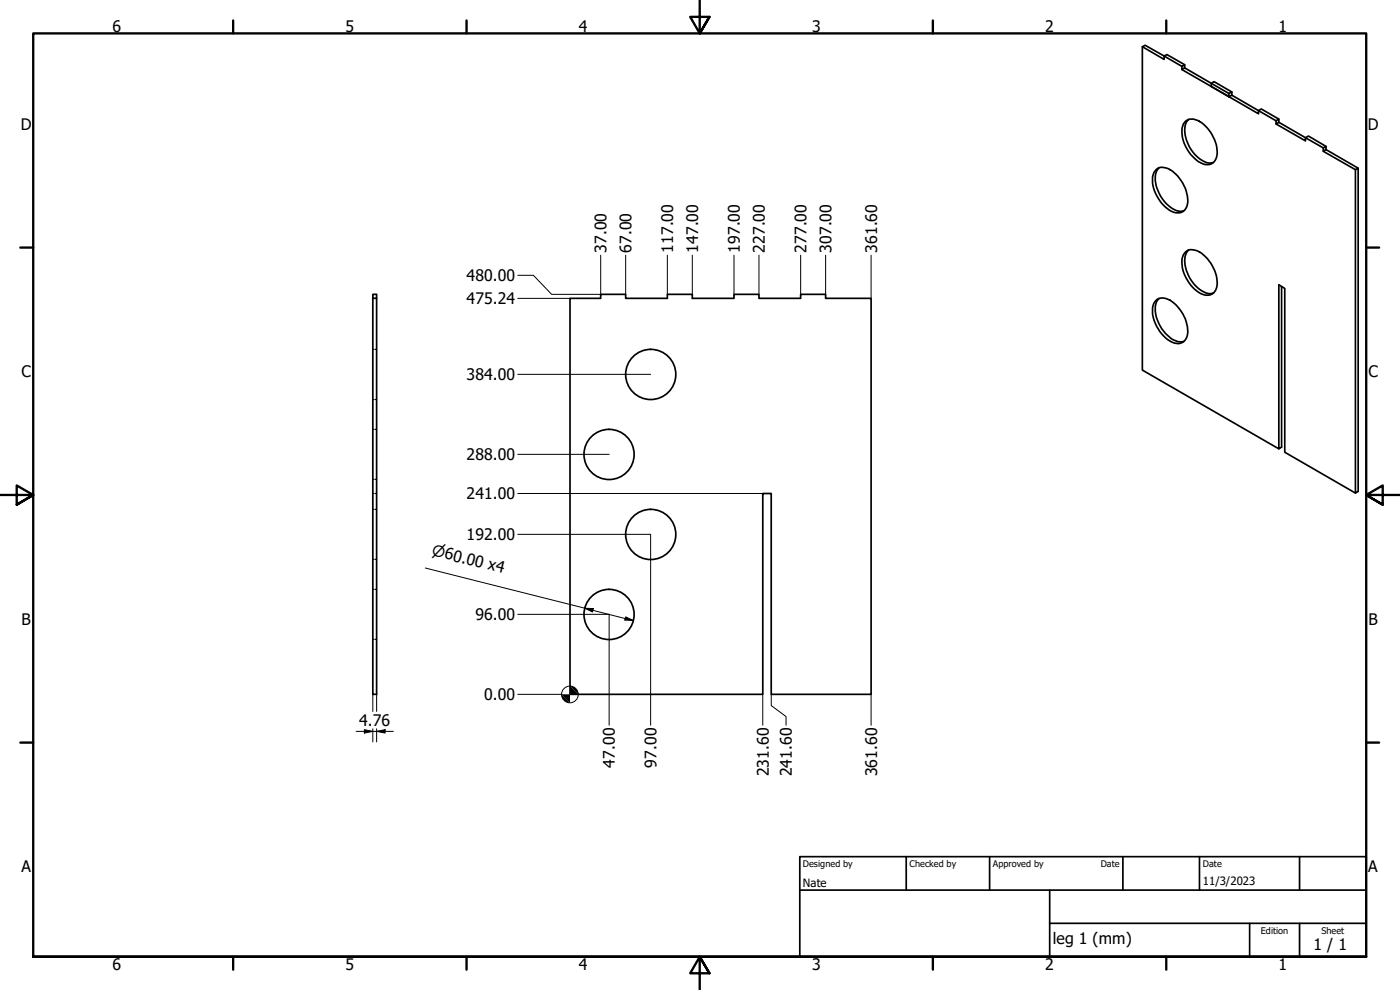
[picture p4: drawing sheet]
<svg xmlns="http://www.w3.org/2000/svg" width="420mm" height="297mm" viewBox="0 0 420 297" stroke-linecap="round" stroke-linejoin="round" font-family="sans-serif">
<!-- layer: Visible (ISO) -->
<g fill="none" stroke="#000" stroke-width=".51">
<path d="M342.8 14l6.6 3.8v-1l.8-.4 5.3 3M354.7 19.9v1l.8-.5 13.3 7.7 .9-.5v1M354.7 20.9l14.1 8.1M355.5 20.4v-1l-.8 .5-11-6.3-.9 .4v97l41 23.7M355.8 36.4a3.9 3.9 0 0 1 4.8 .4 11.4 11.4 0 0 1 4.5 10.3 3 3 0 0 1-4.8 1.7 10.8 10.8 0 0 1-5.3-11zM356.7 35.9a6.2 6.2 0 0 0-.3 6.8 9.4 9.4 0 0 0 6.8 6.2l1-.1M368.8 29l8.9 5.1v-.9l.8-.5 5.3 3M368.8 28.1v.9M369.7 27.6l-5.3-3.1-.9 .5v1l5.3 3 .9-.4M369.7 28.6l13.3 7.6 .8-.5v1M383 36.2v1l.8-.5 13.3 7.7 .9-.5v1M383 37.2l8.8 5.1v-1l.9-.5 5.3 3.1"/>
<path d="M347 50.9a3.7 3.7 0 0 1 4.8 .4 11.4 11.4 0 0 1 4.5 10.3 3 3 0 0 1-4.8 1.8 11.4 11.4 0 0 1-5.6-10.6l.4-1.1zM347.9 50.3a5.7 5.7 0 0 0-.7 6.1 10.3 10.3 0 0 0 6.6 7l1.5-.2M397.1 44.4v1l.9-.5 9.6 5.6M397.1 45.4l9.7 5.5 .8-.4v96.9l-.8 .5v-97M355.8 75.6a3.7 3.7 0 0 1 4.8 .4 11.4 11.4 0 0 1 4.5 10.3 3 3 0 0 1-4.8 1.8 11 11 0 0 1-5.3-11.2zM356.7 75a6.2 6.2 0 0 0-.3 6.9 9.4 9.4 0 0 0 6.8 6.2l1-.2M111.9 88.3h1.1v1.2h-1.1zM111.9 89.5v118.8h1.1v-118.8M171.1 89.5h9.2v-1.2h7.5v1.2h12.5v-1.2h7.5v1.2h12.5v-1.2h7.5v1.2h12.5v-1.2h7.5v1.2h13.6v118.8h-29.9v-60.2h-2.6v60.2h-57.8zM347 90.1a4.1 4.1 0 0 1 5.4 .9 10.8 10.8 0 0 1 3.9 9.8 3 3 0 0 1-4.8 1.7 11.2 11.2 0 0 1-5.6-10.5l.4-1.1zM347.9 89.5a5.7 5.7 0 0 0-.7 6.2 10.9 10.9 0 0 0 6 6.7l1.1 .2 1-.1M384.6 86v48.2l-.8 .5v-49.2l1.8 1v49.2l21.2 12.2"/>
<circle cx="195.3" cy="112.4" r="7.5"/>
<circle cx="182.8" cy="136.4" r="7.5"/>
<circle cx="195.3" cy="160.4" r="7.5"/>
<circle cx="182.8" cy="184.4" r="7.5"/>
</g>
<!-- layer: Hidden (ISO) -->
<g fill="none" stroke="#000" stroke-width=".38">
<path d="M111.9 89.5h.4M112.6 89.5h.4M111.9 119.9h.4M111.9 104.8h.4M112.6 119.9h.4M112.6 104.8h.4M111.9 128.8h.4M112.6 128.8h.4M111.9 148.1h.4M111.9 152.8h.4M111.9 143.8h.4M112.6 148.1h.4"/>
<path d="M112.6 152.8h.4M112.6 143.8h.4M111.9 167.8h.4M111.9 176.8h.4M112.6 167.8h.4M112.6 176.8h.4M111.9 191.8h.4M112.6 191.8h.4"/>
</g>
<!-- layer: Border (ISO) -->
<g fill="none" stroke="#000" stroke-width=".7">
<path d="M70 6.1v3.9M140 6.1v3.9M210 0v10l-2.9-4.9h5.8l-2.9 4.9 2.9-4.9M280 6.1v3.9M350 6.1v3.9M6.1 74.3h3.9M410 74.3h3.9M0 148.5h10l-5-2.8v5.7l5-2.9-5 2.9M420 148.5h-10l5-2.8v5.7l-5-2.9 5 2.9M6.1 222.8h3.9M410 222.8h3.9M10 287.1v-277.1h400v277.1h-400h400"/>
<path d="M70 287.1v3.8M140 287.1v3.8M212.9 292l-2.9-4.9 2.9 4.9h-5.8l2.9-4.9v9.9M280 287.1v3.8M350 287.1v3.8"/>
</g>
<!-- layer: Title (ISO) -->
<path d="M240 257h170v30.1h-170zM272 257v10.1M297 257v10.1M337 257v10.1M360 257v10.1M390 257v10.1M240 267.1h170M315 277h95M315 267.1v20M375 277v10.1M390 277v10.1" fill="none" stroke="#000" stroke-width=".51"/>
<!-- layer: Dimension (ISO) -->
<g fill="none" stroke="#000" stroke-width=".3">
<path d="M180.3 76.6v11.7h-14.8l-5.4-5.7h-4.7M187.8 76.6v11.7M200.3 76.6v11.7M207.8 76.6v11.7M220.3 76.6v11.7M227.8 76.6v11.7M240.3 76.6v11.7M247.8 76.6v11.7M261.4 76.6v12.9M155.4 89.5h15.7M155.4 112.3h39.9M155.4 136.3h27.4"/>
<path d="M155.4 148.1h73.5M127.6 170.4l62.5 15.8M155.4 160.3h39.9v57.3M155.4 184.3h27.4v33.3M175.5 182.5l2.6 .1-.3 1zM187.8 185.1l2.3 1.1-2.6-.2zM106.9 219.4h11.1M109.3 218.9l2.6 .5-2.6 .5zM111.9 208.3v5.2M111.9 218.7v3.9M113 219.4l2.6-.5v1zM113 208.3v5.2"/>
<path d="M113 218.7v3.9M155.4 208.3h13.3M228.9 208.3v9.3M231.5 208.3v3.4l4.4 3.3v2.6M261.4 208.3v9.3"/>
<circle cx="171" cy="208.4" r="2.51"/>
</g>
<g fill="#000">
<path d="M175.5 182.5l2.6 .1-.3 1z" fill-rule="evenodd"/>
<path d="M187.8 185.1l2.3 1.1-2.6-.2z" fill-rule="evenodd"/>
<path d="M109.3 218.9l2.6 .5-2.6 .5z" fill-rule="evenodd"/>
<path d="M113 219.4l2.6-.5v1z" fill-rule="evenodd"/>
<path d="M168.5 208.3l2.6 2.6a2.6 2.6 0 0 1-2.6-2.6z" fill-rule="evenodd"/>
<path d="M168.5 208.3h5l-2.4-2.4v5z" fill-rule="evenodd"/>
<path d="M171.1 205.9a2.49 2.49 0 0 1 2.4 2.4z" fill-rule="evenodd"/>
</g>
<g font-size="4.8">
<text x="33.7" y="9.6">6</text>
<text x="103.7" y="9.6">5</text>
<text x="173.7" y="9.6">4</text>
<text x="243.7" y="9.6">3</text>
<text x="313.7" y="9.6">2</text>
<text x="383.7" y="9.6">1</text>
<text x="6.2" y="38.9">D</text>
<text x="410.5" y="38.9">D</text>
<text x="182.1" y="75.8" transform="rotate(-90 182.1 75.8)">37.00</text>
<text x="189.5" y="75.8" transform="rotate(-90 189.5 75.8)">67.00</text>
<text x="202.1" y="75.8" transform="rotate(-90 202.1 75.8)">117.00</text>
<text x="209.5" y="75.8" transform="rotate(-90 209.5 75.8)">147.00</text>
<text x="222.1" y="75.8" transform="rotate(-90 222.1 75.8)">197.00</text>
<text x="229.6" y="75.8" transform="rotate(-90 229.6 75.8)">227.00</text>
<text x="242.1" y="75.8" transform="rotate(-90 242.1 75.8)">277.00</text>
<text x="249.6" y="75.8" transform="rotate(-90 249.6 75.8)">307.00</text>
<text x="263.2" y="75.8" transform="rotate(-90 263.2 75.8)">361.60</text>
<text x="140" y="84.3">480.00</text>
<text x="140" y="91.3">475.24</text>
<text x="6.4" y="113.1">C</text>
<text x="410.7" y="113.1">C</text>
<text x="140" y="114.1">384.00</text>
<text x="140" y="138.1">288.00</text>
<text x="140" y="149.8">241.00</text>
<text x="140" y="162.1">192.00</text>
<text x="6.4" y="187.4">B</text>
<text x="142.7" y="186.1">96.00</text>
<text x="410.7" y="187.4">B</text>
<text x="145.3" y="210.1">0.00</text>
<text x="107.8" y="217.9">4.76</text>
<text x="184.5" y="230.3" transform="rotate(-90 184.5 230.3)">47.00</text>
<text x="197" y="230.3" transform="rotate(-90 197 230.3)">97.00</text>
<text x="230.7" y="232.9" transform="rotate(-90 230.7 232.9)">231.60</text>
<text x="237.6" y="232.9" transform="rotate(-90 237.6 232.9)">241.60</text>
<text x="263.2" y="232.9" transform="rotate(-90 263.2 232.9)">361.60</text>
<text x="6.4" y="261.7">A</text>
<text x="410.7" y="261.7">A</text>
<text x="316" y="283.4">leg 1 (mm)</text>
<text x="394.2" y="285">1 / 1</text>
<text x="33.7" y="290.9">6</text>
<text x="103.7" y="290.9">5</text>
<text x="173.7" y="290.9">4</text>
<text x="243.7" y="290.9">3</text>
<text x="313.7" y="290.9">2</text>
<text x="383.7" y="290.9">1</text>
</g>
<text font-size="4.6" x="129.3" y="166.6" transform="rotate(14 129.3 166.6)">⌀60.00 x4</text>
<g font-size="3.4">
<text x="241" y="266">Nate</text>
<text x="361" y="265.5">11/3/2023</text>
</g>
<g font-size="2.7">
<text x="241" y="260.1">Designed by</text>
<text x="273" y="260.1">Checked by</text>
<text x="298" y="260.1">Approved by</text>
<text x="330.3" y="260">Date</text>
<text x="361" y="260">Date</text>
<text x="378.4" y="280.1">Edition</text>
<text x="396.6" y="280.1">Sheet</text>
</g>
</svg>
